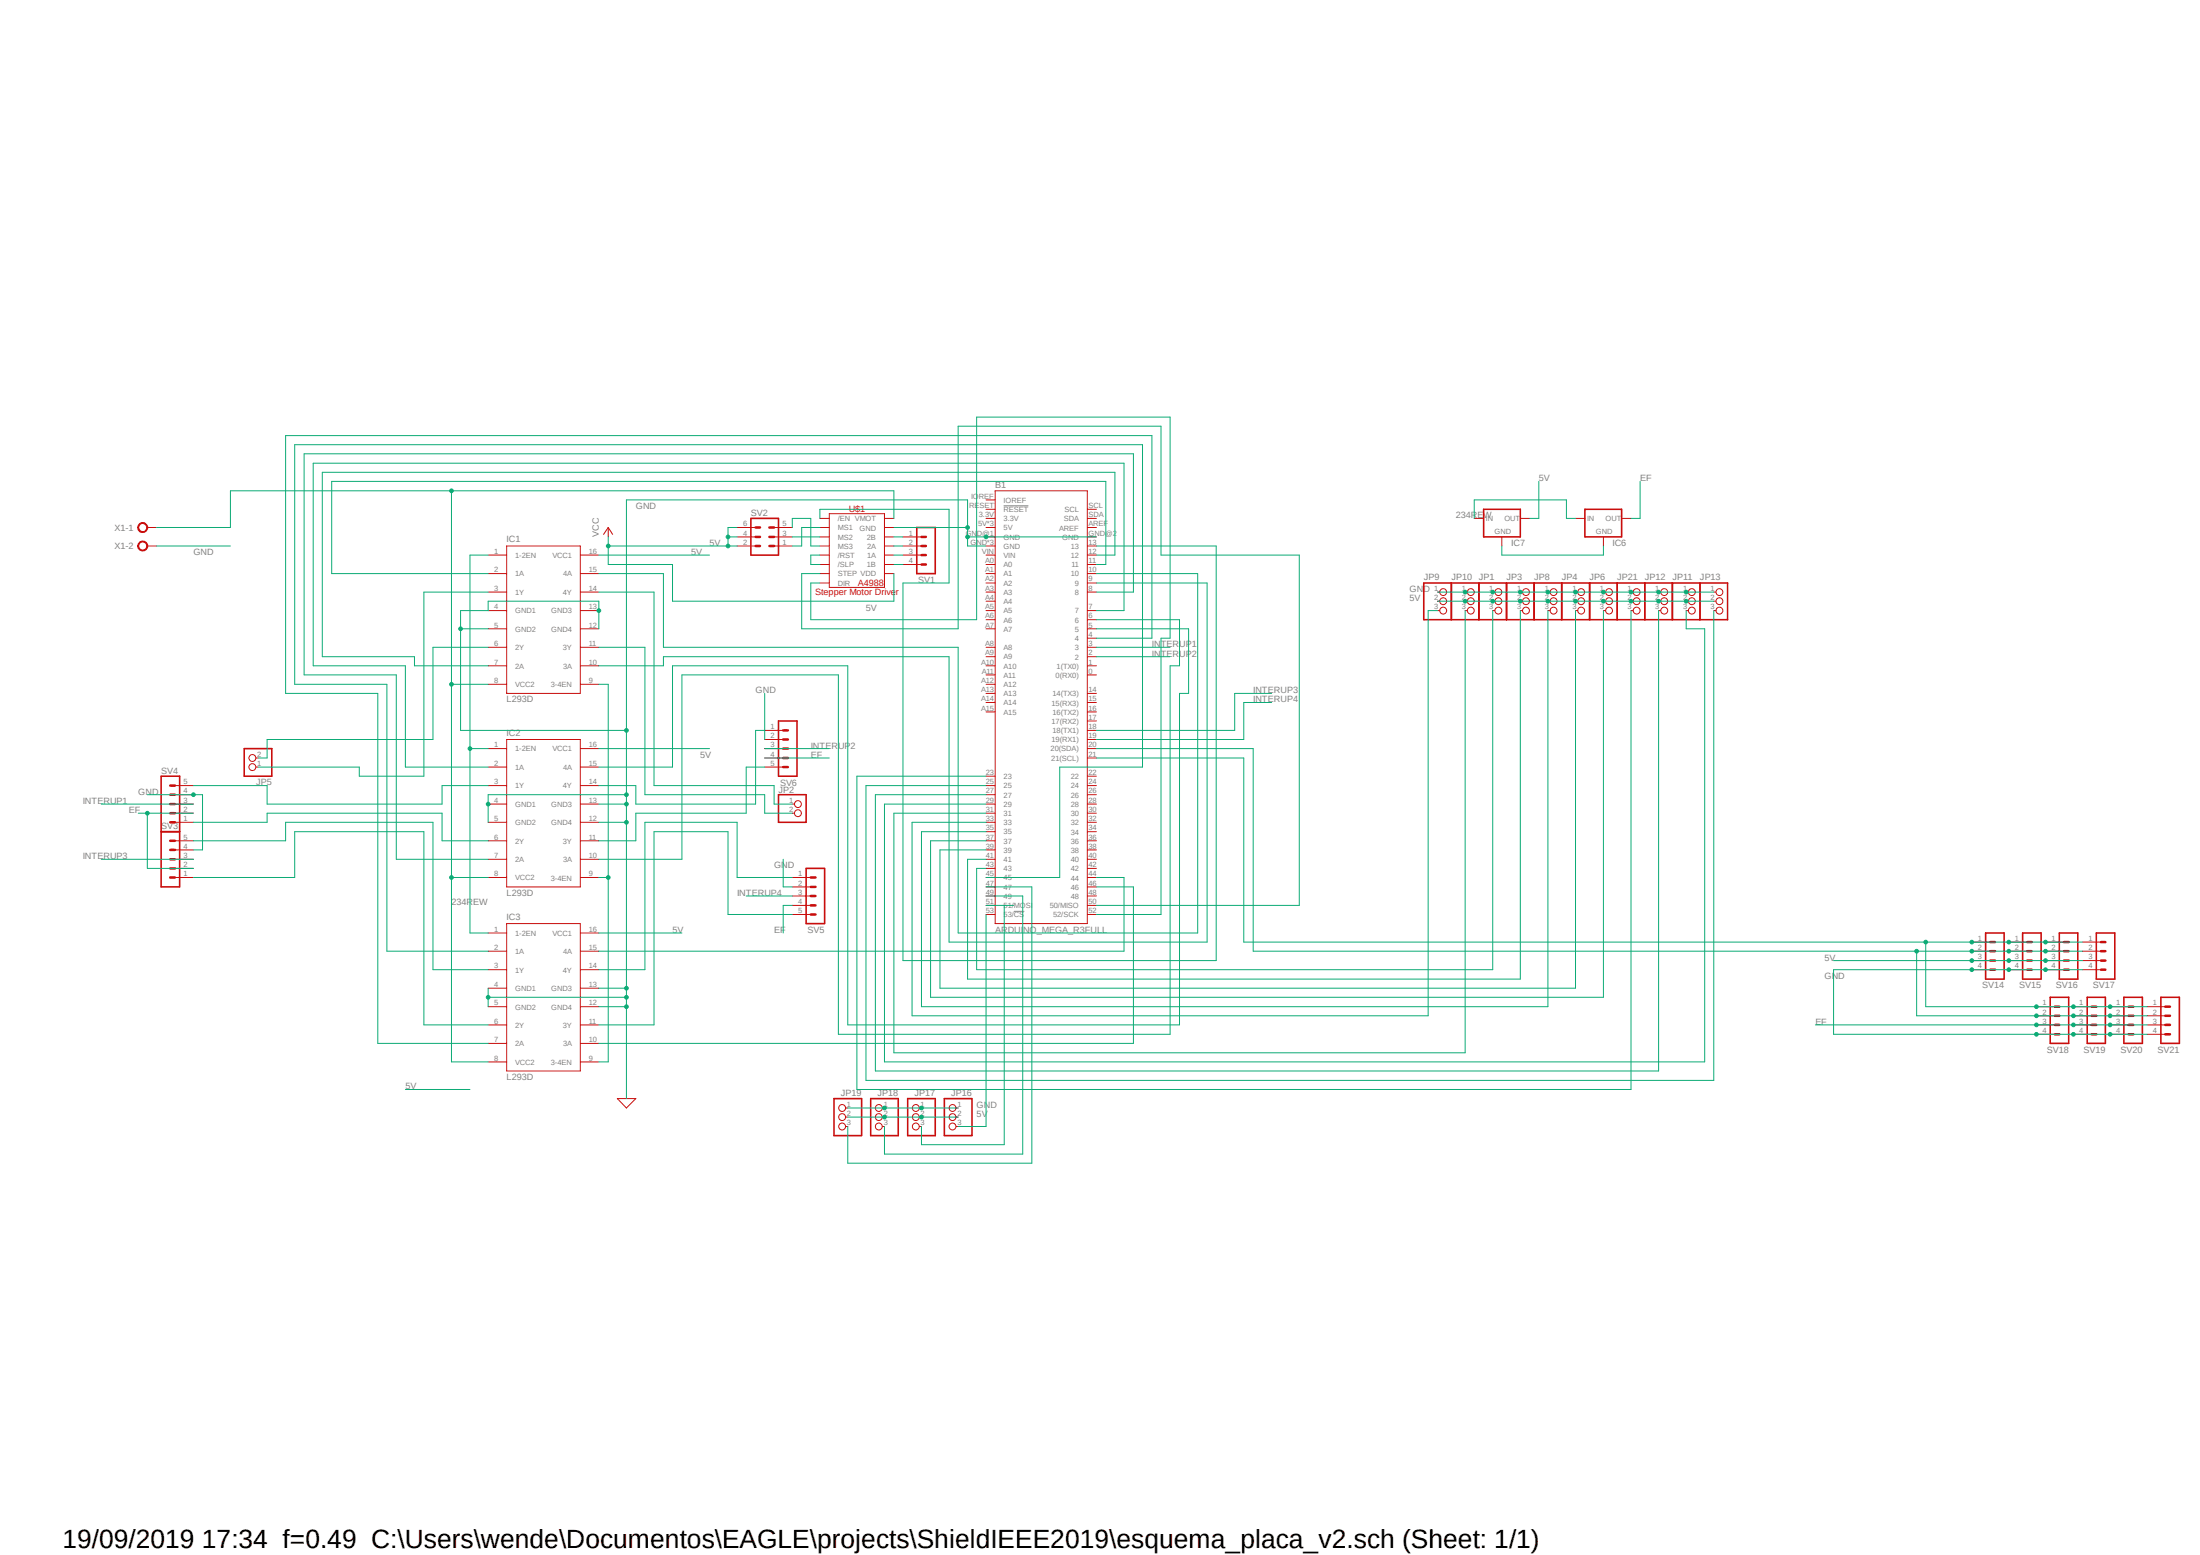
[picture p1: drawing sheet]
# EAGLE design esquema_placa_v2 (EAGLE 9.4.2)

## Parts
B1  ARDUINO_MEGA_R3FULL  [ARDUINO_MEGA_NO_SILK]
IC1  L293D  [DIL16]
IC2  L293D  [DIL16]
IC3  L293D  [DIL16]
IC6  78XXS  [78XXS]
IC7  78XXS  [78XXS]
JP1  PINHD-1X3  [1X03]
JP2  PINHD-1X2  [1X02]
JP3  PINHD-1X3  [1X03]
JP4  PINHD-1X3  [1X03]
JP5  PINHD-1X2  [1X02]
JP6  PINHD-1X3  [1X03]
JP8  PINHD-1X3  [1X03]
JP9  PINHD-1X3  [1X03]
JP10  PINHD-1X3  [1X03]
JP11  PINHD-1X3  [1X03]
JP12  PINHD-1X3  [1X03]
JP13  PINHD-1X3  [1X03]
JP16  PINHD-1X3  [1X03]
JP17  PINHD-1X3  [1X03]
JP18  PINHD-1X3  [1X03]
JP19  PINHD-1X3  [1X03]
JP21  PINHD-1X3  [1X03]
SV1  MA04-1  [MA04-1]
SV2  MA03-2  [MA03-2]
SV3  MA05-1  [MA05-1]
SV4  MA05-1  [MA05-1]
SV5  MA05-1  [MA05-1]
SV6  MA05-1  [MA05-1]
SV14  MA04-1  [MA04-1]
SV15  MA04-1  [MA04-1]
SV16  MA04-1  [MA04-1]
SV17  MA04-1  [MA04-1]
SV18  MA04-1  [MA04-1]
SV19  MA04-1  [MA04-1]
SV20  MA04-1  [MA04-1]
SV21  MA04-1  [MA04-1]
U$1  A4988_STEP  [A4988_STEP]
X1  AK500/2-H  [AK500/2-H]

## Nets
5V: IC1.1(1-2EN) IC1.9(3-4EN) IC1.16(VCC1) IC2.1(1-2EN) IC2.9(3-4EN) IC2.16(VCC1) IC3.1(1-2EN) IC3.9(3-4EN) IC3.16(VCC1) IC7.OUT JP1.2 JP3.2 JP4.2 JP6.2 JP8.2 JP9.2 JP10.2 JP11.2 JP12.2 JP13.2 JP16.2 JP17.2 JP18.2 JP19.2 JP21.2 SV2.2 SV2.4 SV2.6 SV14.3 SV15.3 SV16.3 SV17.3 U$1.VDD ; supply symbol labelled VCC
234REW: IC1.8(VCC2) IC2.8(VCC2) IC3.8(VCC2) IC6.IN IC7.IN U$1.VMOT X1.1
EF: IC6.OUT SV3.2 SV4.2 SV5.4 SV6.4 SV18.3 SV19.3 SV20.3 SV21.3
GND: B1.GND B1.GND@1(GND) B1.GND@2(GND) B1.GND@3(GND) B1.GND@4(GND) IC1.4(GND1) IC1.5(GND2) IC1.12(GND4) IC1.13(GND3) IC2.4(GND1) IC2.5(GND2) IC2.12(GND4) IC2.13(GND3) IC3.4(GND1) IC3.5(GND2) IC3.12(GND4) IC3.13(GND3) IC6.GND IC7.GND JP1.1 JP3.1 JP4.1 JP6.1 JP8.1 JP9.1 JP10.1 JP11.1 JP12.1 JP13.1 JP16.1 JP17.1 JP18.1 JP19.1 JP21.1 SV3.4 SV4.4 SV5.2 SV6.2 SV14.4 SV15.4 SV16.4 SV17.4 SV18.4 SV19.4 SV20.4 SV21.4 U$1.GND U$1.GND2(GND) X1.2
INTERUP1: B1.3 SV4.3
INTERUP2: B1.2 SV6.3
INTERUP3: B1.18(18(TX1)) SV3.3
INTERUP4: B1.19(19(RX1)) SV5.3
N$1: B1.53(53/!CS) JP16.3
N$2: IC1.3(1Y) JP5.1
N$3: IC1.6(2Y) JP5.2
N$4: IC2.3(1Y) SV4.5
N$5: B1.45 IC3.2(1A)
N$6: IC2.6(2Y) SV4.1
N$7: IC3.3(1Y) SV3.5
N$8: IC3.6(2Y) SV3.1
N$9: IC2.14(4Y) SV6.1
N$10: IC2.11(3Y) SV6.5
N$11: IC3.14(4Y) SV5.1
N$12: IC3.11(3Y) SV5.5
N$13: IC1.11(3Y) JP2.2
N$14: IC1.14(4Y) JP2.1
N$15: B1.12 IC1.7(2A)
N$16: B1.11 IC1.2(1A)
N$17: B1.7 IC2.2(1A)
N$18: B1.8 IC2.7(2A)
N$19: B1.43 JP1.3
N$20: B1.4 IC3.7(2A)
N$21: B1.10 IC1.15(4A)
N$22: B1.9 IC1.10(3A)
N$23: B1.5 IC2.15(4A)
N$24: B1.6 IC2.10(3A)
N$25: U$1./RST U$1./SLP
N$26: B1.46 IC3.10(3A)
N$27: B1.41 JP3.3
N$28: SV1.1 U$1.2B
N$29: SV1.2 U$1.2A
N$30: SV1.3 U$1.1A
N$31: SV1.4 U$1.1B
N$32: SV2.3 U$1.MS2
N$33: SV2.1 U$1.MS1
N$34: SV2.5 U$1.MS3
N$35: B1.44 IC3.15(4A)
N$36: B1.13 U$1./EN
N$37: B1.50(50/MISO) U$1.STEP
N$38: B1.52(52/SCK) U$1.DIR
N$39: B1.39 JP4.3
N$40: B1.51(51/MOSI) JP17.3
N$41: B1.49 JP18.3
N$42: B1.47 JP19.3
N$43: B1.37 JP6.3
N$44: B1.35 JP8.3
N$45: B1.33 JP9.3
N$46: B1.31 JP10.3
N$47: B1.29 JP11.3
N$48: B1.27 JP12.3
N$49: B1.25 JP13.3
N$50: B1.20(20(SDA)) SV14.2 SV15.2 SV16.2 SV17.2 SV18.2 SV19.2 SV20.2 SV21.2
N$52: B1.23 JP21.3
N$57: B1.21(21(SCL)) SV14.1 SV15.1 SV16.1 SV17.1 SV18.1 SV19.1 SV20.1 SV21.1
Unconnected: B1.0(0(RX0)) B1.1(1(TX0)) B1.3.3V B1.5V B1.5V@1(5V) B1.5V@2(5V) B1.14(14(TX3)) B1.15(15(RX3)) B1.16(16(TX2)) B1.17(17(RX2)) B1.22 B1.24 B1.26 B1.28 B1.30 B1.32 B1.34 B1.36 B1.38 B1.40 B1.42 B1.48 B1.A0 B1.A1 B1.A2 B1.A3 B1.A4 B1.A5 B1.A6 B1.A7 B1.A8 B1.A9 B1.A10 B1.A11 B1.A12 B1.A13 B1.A14 B1.A15 B1.AREF B1.IOREF B1.RESET(!RESET) B1.SCL B1.SDA B1.VIN

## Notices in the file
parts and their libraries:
Arduino: Licensing: Creative Commons ShareAlike 4.0 International - https://creativecommons.org/licenses/by-sa/4.0
